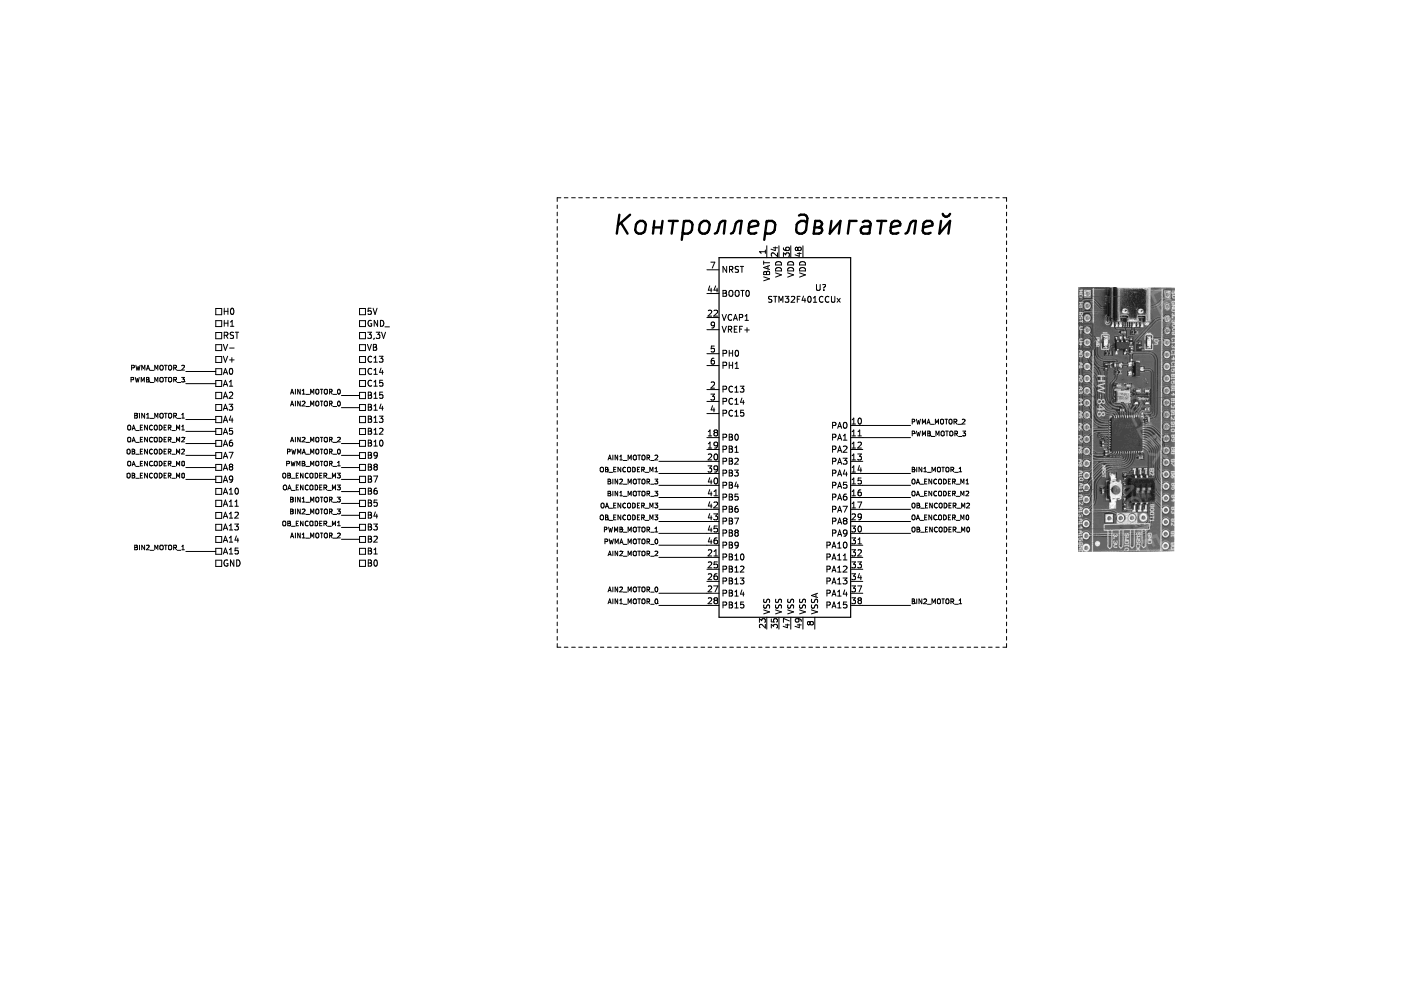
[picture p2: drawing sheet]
(kicad_sch (version 20211123) (generator eeschema)

 (paper "A4")

 (lib_symbols
  (symbol "MCU_ST_STM32F4:STM32F401CCUx" (in_bom yes) (on_board yes)
   (property "Reference" "U" (id 0) (at -15.24 39.37 0) (effects (font (size 1.27 1.27)) (justify left)))
   (property "Value" "STM32F401CCUx" (id 1) (at 5.08 39.37 0) (effects (font (size 1.27 1.27)) (justify left)))
   (property "Footprint" "Package_DFN_QFN:QFN-48-1EP_7x7mm_P0.5mm_EP5.6x5.6mm" (id 2) (at -15.24 -38.1 0) (effects (font (size 1.27 1.27)) (justify right) hide))
   (property "Datasheet" "http://www.st.com/st-web-ui/static/active/en/resource/technical/document/datasheet/DM00086815.pdf" (id 3) (at 0 0 0) (effects (font (size 1.27 1.27)) hide))
   (symbol "STM32F401CCUx_0_1"
    (rectangle (start -15.24 -38.1) (end 12.7 38.1) (stroke (width 0.254) (type default) (color 0 0 0 0)) (fill (type background))))
   (symbol "STM32F401CCUx_1_1"
    (pin power_in line (at -5.08 40.64 270) (length 2.54) (name "VBAT" (effects (font (size 1.27 1.27)))) (number "1" (effects (font (size 1.27 1.27)))))
    (pin bidirectional line (at 15.24 2.54 180) (length 2.54) (name "PA0" (effects (font (size 1.27 1.27)))) (number "10" (effects (font (size 1.27 1.27)))))
    (pin bidirectional line (at 15.24 0 180) (length 2.54) (name "PA1" (effects (font (size 1.27 1.27)))) (number "11" (effects (font (size 1.27 1.27)))))
    (pin bidirectional line (at 15.24 -2.54 180) (length 2.54) (name "PA2" (effects (font (size 1.27 1.27)))) (number "12" (effects (font (size 1.27 1.27)))))
    (pin bidirectional line (at 15.24 -5.08 180) (length 2.54) (name "PA3" (effects (font (size 1.27 1.27)))) (number "13" (effects (font (size 1.27 1.27)))))
    (pin bidirectional line (at 15.24 -7.62 180) (length 2.54) (name "PA4" (effects (font (size 1.27 1.27)))) (number "14" (effects (font (size 1.27 1.27)))))
    (pin bidirectional line (at 15.24 -10.16 180) (length 2.54) (name "PA5" (effects (font (size 1.27 1.27)))) (number "15" (effects (font (size 1.27 1.27)))))
    (pin bidirectional line (at 15.24 -12.7 180) (length 2.54) (name "PA6" (effects (font (size 1.27 1.27)))) (number "16" (effects (font (size 1.27 1.27)))))
    (pin bidirectional line (at 15.24 -15.24 180) (length 2.54) (name "PA7" (effects (font (size 1.27 1.27)))) (number "17" (effects (font (size 1.27 1.27)))))
    (pin bidirectional line (at -17.78 0 0) (length 2.54) (name "PB0" (effects (font (size 1.27 1.27)))) (number "18" (effects (font (size 1.27 1.27)))))
    (pin bidirectional line (at -17.78 -2.54 0) (length 2.54) (name "PB1" (effects (font (size 1.27 1.27)))) (number "19" (effects (font (size 1.27 1.27)))))
    (pin bidirectional line (at -17.78 10.16 0) (length 2.54) (name "PC13" (effects (font (size 1.27 1.27)))) (number "2" (effects (font (size 1.27 1.27)))))
    (pin bidirectional line (at -17.78 -5.08 0) (length 2.54) (name "PB2" (effects (font (size 1.27 1.27)))) (number "20" (effects (font (size 1.27 1.27)))))
    (pin bidirectional line (at -17.78 -25.4 0) (length 2.54) (name "PB10" (effects (font (size 1.27 1.27)))) (number "21" (effects (font (size 1.27 1.27)))))
    (pin power_in line (at -17.78 25.4 0) (length 2.54) (name "VCAP1" (effects (font (size 1.27 1.27)))) (number "22" (effects (font (size 1.27 1.27)))))
    (pin power_in line (at -5.08 -40.64 90) (length 2.54) (name "VSS" (effects (font (size 1.27 1.27)))) (number "23" (effects (font (size 1.27 1.27)))))
    (pin power_in line (at -2.54 40.64 270) (length 2.54) (name "VDD" (effects (font (size 1.27 1.27)))) (number "24" (effects (font (size 1.27 1.27)))))
    (pin bidirectional line (at -17.78 -27.94 0) (length 2.54) (name "PB12" (effects (font (size 1.27 1.27)))) (number "25" (effects (font (size 1.27 1.27)))))
    (pin bidirectional line (at -17.78 -30.48 0) (length 2.54) (name "PB13" (effects (font (size 1.27 1.27)))) (number "26" (effects (font (size 1.27 1.27)))))
    (pin bidirectional line (at -17.78 -33.02 0) (length 2.54) (name "PB14" (effects (font (size 1.27 1.27)))) (number "27" (effects (font (size 1.27 1.27)))))
    (pin bidirectional line (at -17.78 -35.56 0) (length 2.54) (name "PB15" (effects (font (size 1.27 1.27)))) (number "28" (effects (font (size 1.27 1.27)))))
    (pin bidirectional line (at 15.24 -17.78 180) (length 2.54) (name "PA8" (effects (font (size 1.27 1.27)))) (number "29" (effects (font (size 1.27 1.27)))))
    (pin bidirectional line (at -17.78 7.62 0) (length 2.54) (name "PC14" (effects (font (size 1.27 1.27)))) (number "3" (effects (font (size 1.27 1.27)))))
    (pin bidirectional line (at 15.24 -20.32 180) (length 2.54) (name "PA9" (effects (font (size 1.27 1.27)))) (number "30" (effects (font (size 1.27 1.27)))))
    (pin bidirectional line (at 15.24 -22.86 180) (length 2.54) (name "PA10" (effects (font (size 1.27 1.27)))) (number "31" (effects (font (size 1.27 1.27)))))
    (pin bidirectional line (at 15.24 -25.4 180) (length 2.54) (name "PA11" (effects (font (size 1.27 1.27)))) (number "32" (effects (font (size 1.27 1.27)))))
    (pin bidirectional line (at 15.24 -27.94 180) (length 2.54) (name "PA12" (effects (font (size 1.27 1.27)))) (number "33" (effects (font (size 1.27 1.27)))))
    (pin bidirectional line (at 15.24 -30.48 180) (length 2.54) (name "PA13" (effects (font (size 1.27 1.27)))) (number "34" (effects (font (size 1.27 1.27)))))
    (pin power_in line (at -2.54 -40.64 90) (length 2.54) (name "VSS" (effects (font (size 1.27 1.27)))) (number "35" (effects (font (size 1.27 1.27)))))
    (pin power_in line (at 0 40.64 270) (length 2.54) (name "VDD" (effects (font (size 1.27 1.27)))) (number "36" (effects (font (size 1.27 1.27)))))
    (pin bidirectional line (at 15.24 -33.02 180) (length 2.54) (name "PA14" (effects (font (size 1.27 1.27)))) (number "37" (effects (font (size 1.27 1.27)))))
    (pin bidirectional line (at 15.24 -35.56 180) (length 2.54) (name "PA15" (effects (font (size 1.27 1.27)))) (number "38" (effects (font (size 1.27 1.27)))))
    (pin bidirectional line (at -17.78 -7.62 0) (length 2.54) (name "PB3" (effects (font (size 1.27 1.27)))) (number "39" (effects (font (size 1.27 1.27)))))
    (pin bidirectional line (at -17.78 5.08 0) (length 2.54) (name "PC15" (effects (font (size 1.27 1.27)))) (number "4" (effects (font (size 1.27 1.27)))))
    (pin bidirectional line (at -17.78 -10.16 0) (length 2.54) (name "PB4" (effects (font (size 1.27 1.27)))) (number "40" (effects (font (size 1.27 1.27)))))
    (pin bidirectional line (at -17.78 -12.7 0) (length 2.54) (name "PB5" (effects (font (size 1.27 1.27)))) (number "41" (effects (font (size 1.27 1.27)))))
    (pin bidirectional line (at -17.78 -15.24 0) (length 2.54) (name "PB6" (effects (font (size 1.27 1.27)))) (number "42" (effects (font (size 1.27 1.27)))))
    (pin bidirectional line (at -17.78 -17.78 0) (length 2.54) (name "PB7" (effects (font (size 1.27 1.27)))) (number "43" (effects (font (size 1.27 1.27)))))
    (pin input line (at -17.78 30.48 0) (length 2.54) (name "BOOT0" (effects (font (size 1.27 1.27)))) (number "44" (effects (font (size 1.27 1.27)))))
    (pin bidirectional line (at -17.78 -20.32 0) (length 2.54) (name "PB8" (effects (font (size 1.27 1.27)))) (number "45" (effects (font (size 1.27 1.27)))))
    (pin bidirectional line (at -17.78 -22.86 0) (length 2.54) (name "PB9" (effects (font (size 1.27 1.27)))) (number "46" (effects (font (size 1.27 1.27)))))
    (pin power_in line (at 0 -40.64 90) (length 2.54) (name "VSS" (effects (font (size 1.27 1.27)))) (number "47" (effects (font (size 1.27 1.27)))))
    (pin power_in line (at 2.54 40.64 270) (length 2.54) (name "VDD" (effects (font (size 1.27 1.27)))) (number "48" (effects (font (size 1.27 1.27)))))
    (pin power_in line (at 2.54 -40.64 90) (length 2.54) (name "VSS" (effects (font (size 1.27 1.27)))) (number "49" (effects (font (size 1.27 1.27)))))
    (pin input line (at -17.78 17.78 0) (length 2.54) (name "PH0" (effects (font (size 1.27 1.27)))) (number "5" (effects (font (size 1.27 1.27)))))
    (pin input line (at -17.78 15.24 0) (length 2.54) (name "PH1" (effects (font (size 1.27 1.27)))) (number "6" (effects (font (size 1.27 1.27)))))
    (pin input line (at -17.78 35.56 0) (length 2.54) (name "NRST" (effects (font (size 1.27 1.27)))) (number "7" (effects (font (size 1.27 1.27)))))
    (pin power_in line (at 5.08 -40.64 90) (length 2.54) (name "VSSA" (effects (font (size 1.27 1.27)))) (number "8" (effects (font (size 1.27 1.27)))))
    (pin power_in line (at -17.78 22.86 0) (length 2.54) (name "VREF+" (effects (font (size 1.27 1.27)))) (number "9" (effects (font (size 1.27 1.27))))))))


 (wire (pts (xy 39.37 101.6) (xy 45.72 101.6)) (stroke (width 0) (type default) (color 0 0 0 0)))
 (wire (pts (xy 139.7 100.33) (xy 149.86 100.33)) (stroke (width 0) (type default) (color 0 0 0 0)))
 (wire (pts (xy 182.88 102.87) (xy 193.04 102.87)) (stroke (width 0) (type default) (color 0 0 0 0)))
 (wire (pts (xy 72.39 86.36) (xy 76.2 86.36)) (stroke (width 0) (type default) (color 0 0 0 0)))
 (wire (pts (xy 182.88 128.27) (xy 193.04 128.27)) (stroke (width 0) (type default) (color 0 0 0 0)))
 (wire (pts (xy 72.39 111.76) (xy 76.2 111.76)) (stroke (width 0) (type default) (color 0 0 0 0)))
 (wire (pts (xy 139.7 125.73) (xy 149.86 125.73)) (stroke (width 0) (type default) (color 0 0 0 0)))
 (wire (pts (xy 72.39 93.98) (xy 76.2 93.98)) (stroke (width 0) (type default) (color 0 0 0 0)))
 (polyline (pts (xy 213.36 41.91) (xy 213.36 137.16)) (stroke (width 0) (type default) (color 0 0 0 0)))

 (wire (pts (xy 39.37 91.44) (xy 45.72 91.44)) (stroke (width 0) (type default) (color 0 0 0 0)))
 (wire (pts (xy 39.37 81.28) (xy 45.72 81.28)) (stroke (width 0) (type default) (color 0 0 0 0)))
 (wire (pts (xy 139.7 97.79) (xy 149.86 97.79)) (stroke (width 0) (type default) (color 0 0 0 0)))
 (polyline (pts (xy 118.11 137.16) (xy 118.11 41.91)) (stroke (width 0) (type default) (color 0 0 0 0)))

 (wire (pts (xy 72.39 83.82) (xy 76.2 83.82)) (stroke (width 0) (type default) (color 0 0 0 0)))
 (wire (pts (xy 39.37 88.9) (xy 45.72 88.9)) (stroke (width 0) (type default) (color 0 0 0 0)))
 (wire (pts (xy 139.7 128.27) (xy 149.86 128.27)) (stroke (width 0) (type default) (color 0 0 0 0)))
 (wire (pts (xy 72.39 99.06) (xy 76.2 99.06)) (stroke (width 0) (type default) (color 0 0 0 0)))
 (wire (pts (xy 139.7 105.41) (xy 149.86 105.41)) (stroke (width 0) (type default) (color 0 0 0 0)))
 (wire (pts (xy 72.39 114.3) (xy 76.2 114.3)) (stroke (width 0) (type default) (color 0 0 0 0)))
 (wire (pts (xy 139.7 110.49) (xy 149.86 110.49)) (stroke (width 0) (type default) (color 0 0 0 0)))
 (wire (pts (xy 72.39 109.22) (xy 76.2 109.22)) (stroke (width 0) (type default) (color 0 0 0 0)))
 (wire (pts (xy 139.7 102.87) (xy 149.86 102.87)) (stroke (width 0) (type default) (color 0 0 0 0)))
 (wire (pts (xy 139.7 113.03) (xy 149.86 113.03)) (stroke (width 0) (type default) (color 0 0 0 0)))
 (wire (pts (xy 182.88 90.17) (xy 193.04 90.17)) (stroke (width 0) (type default) (color 0 0 0 0)))
 (wire (pts (xy 139.7 107.95) (xy 149.86 107.95)) (stroke (width 0) (type default) (color 0 0 0 0)))
 (polyline (pts (xy 118.11 137.16) (xy 213.36 137.16)) (stroke (width 0) (type default) (color 0 0 0 0)))

 (wire (pts (xy 182.88 100.33) (xy 193.04 100.33)) (stroke (width 0) (type default) (color 0 0 0 0)))
 (wire (pts (xy 182.88 92.71) (xy 193.04 92.71)) (stroke (width 0) (type default) (color 0 0 0 0)))
 (wire (pts (xy 72.39 106.68) (xy 76.2 106.68)) (stroke (width 0) (type default) (color 0 0 0 0)))
 (wire (pts (xy 39.37 99.06) (xy 45.72 99.06)) (stroke (width 0) (type default) (color 0 0 0 0)))
 (wire (pts (xy 72.39 101.6) (xy 76.2 101.6)) (stroke (width 0) (type default) (color 0 0 0 0)))
 (wire (pts (xy 72.39 104.14) (xy 76.2 104.14)) (stroke (width 0) (type default) (color 0 0 0 0)))
 (wire (pts (xy 182.88 113.03) (xy 193.04 113.03)) (stroke (width 0) (type default) (color 0 0 0 0)))
 (wire (pts (xy 139.7 115.57) (xy 149.86 115.57)) (stroke (width 0) (type default) (color 0 0 0 0)))
 (wire (pts (xy 39.37 96.52) (xy 45.72 96.52)) (stroke (width 0) (type default) (color 0 0 0 0)))
 (wire (pts (xy 72.39 96.52) (xy 76.2 96.52)) (stroke (width 0) (type default) (color 0 0 0 0)))
 (wire (pts (xy 182.88 105.41) (xy 193.04 105.41)) (stroke (width 0) (type default) (color 0 0 0 0)))
 (wire (pts (xy 39.37 93.98) (xy 45.72 93.98)) (stroke (width 0) (type default) (color 0 0 0 0)))
 (wire (pts (xy 39.37 116.84) (xy 45.72 116.84)) (stroke (width 0) (type default) (color 0 0 0 0)))
 (wire (pts (xy 182.88 110.49) (xy 193.04 110.49)) (stroke (width 0) (type default) (color 0 0 0 0)))
 (wire (pts (xy 39.37 78.74) (xy 45.72 78.74)) (stroke (width 0) (type default) (color 0 0 0 0)))
 (wire (pts (xy 139.7 118.11) (xy 149.86 118.11)) (stroke (width 0) (type default) (color 0 0 0 0)))
 (wire (pts (xy 182.88 107.95) (xy 193.04 107.95)) (stroke (width 0) (type default) (color 0 0 0 0)))
 (polyline (pts (xy 118.11 41.91) (xy 213.36 41.91)) (stroke (width 0) (type default) (color 0 0 0 0)))

 (image (at 238.76 88.9) (scale 0.949724)
  (data))

 (text "Контроллер двигателей" (at 129.54 50.8 0) (effects (font (size 4 4) italic) (justify left bottom)))

 (label "OB_ENCODER_M2" (at 39.37 96.52 180) (effects (font (size 1 1)) (justify right bottom)))
 (label "OA_ENCODER_M1" (at 39.37 91.44 180) (effects (font (size 1 1)) (justify right bottom)))
 (label "OA_ENCODER_M2" (at 193.04 105.41 0) (effects (font (size 1 1)) (justify left bottom)))
 (label "OA_ENCODER_M0" (at 39.37 99.06 180) (effects (font (size 1 1)) (justify right bottom)))
 (label "BIN1_MOTOR_3" (at 72.39 106.68 180) (effects (font (size 1 1)) (justify right bottom)))
 (label "AIN1_MOTOR_0" (at 139.7 128.27 180) (effects (font (size 1 1)) (justify right bottom)))
 (label "OB_ENCODER_M0" (at 39.37 101.6 180) (effects (font (size 1 1)) (justify right bottom)))
 (label "OB_ENCODER_M0" (at 193.04 113.03 0) (effects (font (size 1 1)) (justify left bottom)))
 (label "PWMA_MOTOR_2" (at 193.04 90.17 0) (effects (font (size 1 1)) (justify left bottom)))
 (label "BIN2_MOTOR_1" (at 193.04 128.27 0) (effects (font (size 1 1)) (justify left bottom)))
 (label "BIN1_MOTOR_1" (at 39.37 88.9 180) (effects (font (size 1 1)) (justify right bottom)))
 (label "AIN1_MOTOR_2" (at 72.39 114.3 180) (effects (font (size 1 1)) (justify right bottom)))
 (label "OB_ENCODER_M3" (at 72.39 101.6 180) (effects (font (size 1 1)) (justify right bottom)))
 (label "OA_ENCODER_M0" (at 193.04 110.49 0) (effects (font (size 1 1)) (justify left bottom)))
 (label "AIN2_MOTOR_0" (at 72.39 86.36 180) (effects (font (size 1 1)) (justify right bottom)))
 (label "PWMB_MOTOR_1" (at 139.7 113.03 180) (effects (font (size 1 1)) (justify right bottom)))
 (label "PWMA_MOTOR_0" (at 139.7 115.57 180) (effects (font (size 1 1)) (justify right bottom)))
 (label "AIN2_MOTOR_2" (at 139.7 118.11 180) (effects (font (size 1 1)) (justify right bottom)))
 (label "OA_ENCODER_M1" (at 193.04 102.87 0) (effects (font (size 1 1)) (justify left bottom)))
 (label "PWMB_MOTOR_3" (at 39.37 81.28 180) (effects (font (size 1 1)) (justify right bottom)))
 (label "OB_ENCODER_M1" (at 72.39 111.76 180) (effects (font (size 1 1)) (justify right bottom)))
 (label "PWMA_MOTOR_0" (at 72.39 96.52 180) (effects (font (size 1 1)) (justify right bottom)))
 (label "OA_ENCODER_M3" (at 139.7 107.95 180) (effects (font (size 1 1)) (justify right bottom)))
 (label "BIN1_MOTOR_1" (at 193.04 100.33 0) (effects (font (size 1 1)) (justify left bottom)))
 (label "AIN2_MOTOR_2" (at 72.39 93.98 180) (effects (font (size 1 1)) (justify right bottom)))
 (label "AIN1_MOTOR_2" (at 139.7 97.79 180) (effects (font (size 1 1)) (justify right bottom)))
 (label "OA_ENCODER_M3" (at 72.39 104.14 180) (effects (font (size 1 1)) (justify right bottom)))
 (label "BIN2_MOTOR_3" (at 72.39 109.22 180) (effects (font (size 1 1)) (justify right bottom)))
 (label "OA_ENCODER_M2" (at 39.37 93.98 180) (effects (font (size 1 1)) (justify right bottom)))
 (label "PWMB_MOTOR_3" (at 193.04 92.71 0) (effects (font (size 1 1)) (justify left bottom)))
 (label "BIN1_MOTOR_3" (at 139.7 105.41 180) (effects (font (size 1 1)) (justify right bottom)))
 (label "AIN2_MOTOR_0" (at 139.7 125.73 180) (effects (font (size 1 1)) (justify right bottom)))
 (label "OB_ENCODER_M3" (at 139.7 110.49 180) (effects (font (size 1 1)) (justify right bottom)))
 (label "OB_ENCODER_M2" (at 193.04 107.95 0) (effects (font (size 1 1)) (justify left bottom)))
 (label "BIN2_MOTOR_3" (at 139.7 102.87 180) (effects (font (size 1 1)) (justify right bottom)))
 (label "AIN1_MOTOR_0" (at 72.39 83.82 180) (effects (font (size 1 1)) (justify right bottom)))
 (label "OB_ENCODER_M1" (at 139.7 100.33 180) (effects (font (size 1 1)) (justify right bottom)))
 (label "PWMB_MOTOR_1" (at 72.39 99.06 180) (effects (font (size 1 1)) (justify right bottom)))
 (label "PWMA_MOTOR_2" (at 39.37 78.74 180) (effects (font (size 1 1)) (justify right bottom)))
 (label "BIN2_MOTOR_1" (at 39.37 116.84 180) (effects (font (size 1 1)) (justify right bottom)))

 (hierarchical_label "B13" (shape passive) (at 76.2 88.9 0) (effects (font (size 1.27 1.27)) (justify left)))
 (hierarchical_label "C15" (shape passive) (at 76.2 81.28 0) (effects (font (size 1.27 1.27)) (justify left)))
 (hierarchical_label "A10" (shape passive) (at 45.72 104.14 0) (effects (font (size 1.27 1.27)) (justify left)))
 (hierarchical_label "VB" (shape passive) (at 76.2 73.66 0) (effects (font (size 1.27 1.27)) (justify left)))
 (hierarchical_label "V+" (shape passive) (at 45.72 76.2 0) (effects (font (size 1.27 1.27)) (justify left)))
 (hierarchical_label "B1" (shape passive) (at 76.2 116.84 0) (effects (font (size 1.27 1.27)) (justify left)))
 (hierarchical_label "A4" (shape passive) (at 45.72 88.9 0) (effects (font (size 1.27 1.27)) (justify left)))
 (hierarchical_label "B10" (shape passive) (at 76.2 93.98 0) (effects (font (size 1.27 1.27)) (justify left)))
 (hierarchical_label "H1" (shape passive) (at 45.72 68.58 0) (effects (font (size 1.27 1.27)) (justify left)))
 (hierarchical_label "A15" (shape passive) (at 45.72 116.84 0) (effects (font (size 1.27 1.27)) (justify left)))
 (hierarchical_label "A6" (shape passive) (at 45.72 93.98 0) (effects (font (size 1.27 1.27)) (justify left)))
 (hierarchical_label "A12" (shape passive) (at 45.72 109.22 0) (effects (font (size 1.27 1.27)) (justify left)))
 (hierarchical_label "B7" (shape passive) (at 76.2 101.6 0) (effects (font (size 1.27 1.27)) (justify left)))
 (hierarchical_label "V-" (shape passive) (at 45.72 73.66 0) (effects (font (size 1.27 1.27)) (justify left)))
 (hierarchical_label "A7" (shape passive) (at 45.72 96.52 0) (effects (font (size 1.27 1.27)) (justify left)))
 (hierarchical_label "B14" (shape passive) (at 76.2 86.36 0) (effects (font (size 1.27 1.27)) (justify left)))
 (hierarchical_label "A3" (shape passive) (at 45.72 86.36 0) (effects (font (size 1.27 1.27)) (justify left)))
 (hierarchical_label "A11" (shape passive) (at 45.72 106.68 0) (effects (font (size 1.27 1.27)) (justify left)))
 (hierarchical_label "A13" (shape passive) (at 45.72 111.76 0) (effects (font (size 1.27 1.27)) (justify left)))
 (hierarchical_label "C13" (shape passive) (at 76.2 76.2 0) (effects (font (size 1.27 1.27)) (justify left)))
 (hierarchical_label "RST" (shape passive) (at 45.72 71.12 0) (effects (font (size 1.27 1.27)) (justify left)))
 (hierarchical_label "H0" (shape passive) (at 45.72 66.04 0) (effects (font (size 1.27 1.27)) (justify left)))
 (hierarchical_label "B15" (shape passive) (at 76.2 83.82 0) (effects (font (size 1.27 1.27)) (justify left)))
 (hierarchical_label "B4" (shape passive) (at 76.2 109.22 0) (effects (font (size 1.27 1.27)) (justify left)))
 (hierarchical_label "A8" (shape passive) (at 45.72 99.06 0) (effects (font (size 1.27 1.27)) (justify left)))
 (hierarchical_label "A0" (shape passive) (at 45.72 78.74 0) (effects (font (size 1.27 1.27)) (justify left)))
 (hierarchical_label "B5" (shape passive) (at 76.2 106.68 0) (effects (font (size 1.27 1.27)) (justify left)))
 (hierarchical_label "B6" (shape passive) (at 76.2 104.14 0) (effects (font (size 1.27 1.27)) (justify left)))
 (hierarchical_label "3,3V" (shape passive) (at 76.2 71.12 0) (effects (font (size 1.27 1.27)) (justify left)))
 (hierarchical_label "A1" (shape passive) (at 45.72 81.28 0) (effects (font (size 1.27 1.27)) (justify left)))
 (hierarchical_label "A5" (shape passive) (at 45.72 91.44 0) (effects (font (size 1.27 1.27)) (justify left)))
 (hierarchical_label "B8" (shape passive) (at 76.2 99.06 0) (effects (font (size 1.27 1.27)) (justify left)))
 (hierarchical_label "5V" (shape passive) (at 76.2 66.04 0) (effects (font (size 1.27 1.27)) (justify left)))
 (hierarchical_label "B3" (shape passive) (at 76.2 111.76 0) (effects (font (size 1.27 1.27)) (justify left)))
 (hierarchical_label "A9" (shape passive) (at 45.72 101.6 0) (effects (font (size 1.27 1.27)) (justify left)))
 (hierarchical_label "GND_" (shape passive) (at 76.2 68.58 0) (effects (font (size 1.27 1.27)) (justify left)))
 (hierarchical_label "B0" (shape passive) (at 76.2 119.38 0) (effects (font (size 1.27 1.27)) (justify left)))
 (hierarchical_label "B12" (shape passive) (at 76.2 91.44 0) (effects (font (size 1.27 1.27)) (justify left)))
 (hierarchical_label "C14" (shape passive) (at 76.2 78.74 0) (effects (font (size 1.27 1.27)) (justify left)))
 (hierarchical_label "A14" (shape passive) (at 45.72 114.3 0) (effects (font (size 1.27 1.27)) (justify left)))
 (hierarchical_label "B9" (shape passive) (at 76.2 96.52 0) (effects (font (size 1.27 1.27)) (justify left)))
 (hierarchical_label "B2" (shape passive) (at 76.2 114.3 0) (effects (font (size 1.27 1.27)) (justify left)))
 (hierarchical_label "A2" (shape passive) (at 45.72 83.82 0) (effects (font (size 1.27 1.27)) (justify left)))
 (hierarchical_label "GND" (shape passive) (at 45.72 119.38 0) (effects (font (size 1.27 1.27)) (justify left)))

 (symbol (lib_id "MCU_ST_STM32F4:STM32F401CCUx") (at 167.64 92.71 0) (unit 1) (in_bom yes) (on_board yes)
  (property "Reference" "U?" (id 0) (at 172.72 60.96 0) (effects (font (size 1.27 1.27)) (justify left)))
  (property "Value" "STM32F401CCUx" (id 1) (at 162.56 63.5 0) (effects (font (size 1.27 1.27)) (justify left)))
  (property "Footprint" "Package_DFN_QFN:QFN-48-1EP_7x7mm_P0.5mm_EP5.6x5.6mm" (id 2) (at 152.4 130.81 0) (effects (font (size 1.27 1.27)) (justify right) hide))
  (property "Datasheet" "http://www.st.com/st-web-ui/static/active/en/resource/technical/document/datasheet/DM00086815.pdf" (id 3) (at 167.64 92.71 0) (effects (font (size 1.27 1.27)) hide)) (pin "1") (pin "10") (pin "11") (pin "12") (pin "13") (pin "14") (pin "15") (pin "16") (pin "17") (pin "18") (pin "19") (pin "2") (pin "20") (pin "21") (pin "22") (pin "23") (pin "24") (pin "25") (pin "26") (pin "27") (pin "28") (pin "29") (pin "3") (pin "30") (pin "31") (pin "32") (pin "33") (pin "34") (pin "35") (pin "36") (pin "37") (pin "38") (pin "39") (pin "4") (pin "40") (pin "41") (pin "42") (pin "43") (pin "44") (pin "45") (pin "46") (pin "47") (pin "48") (pin "49") (pin "5") (pin "6") (pin "7") (pin "8") (pin "9")))
